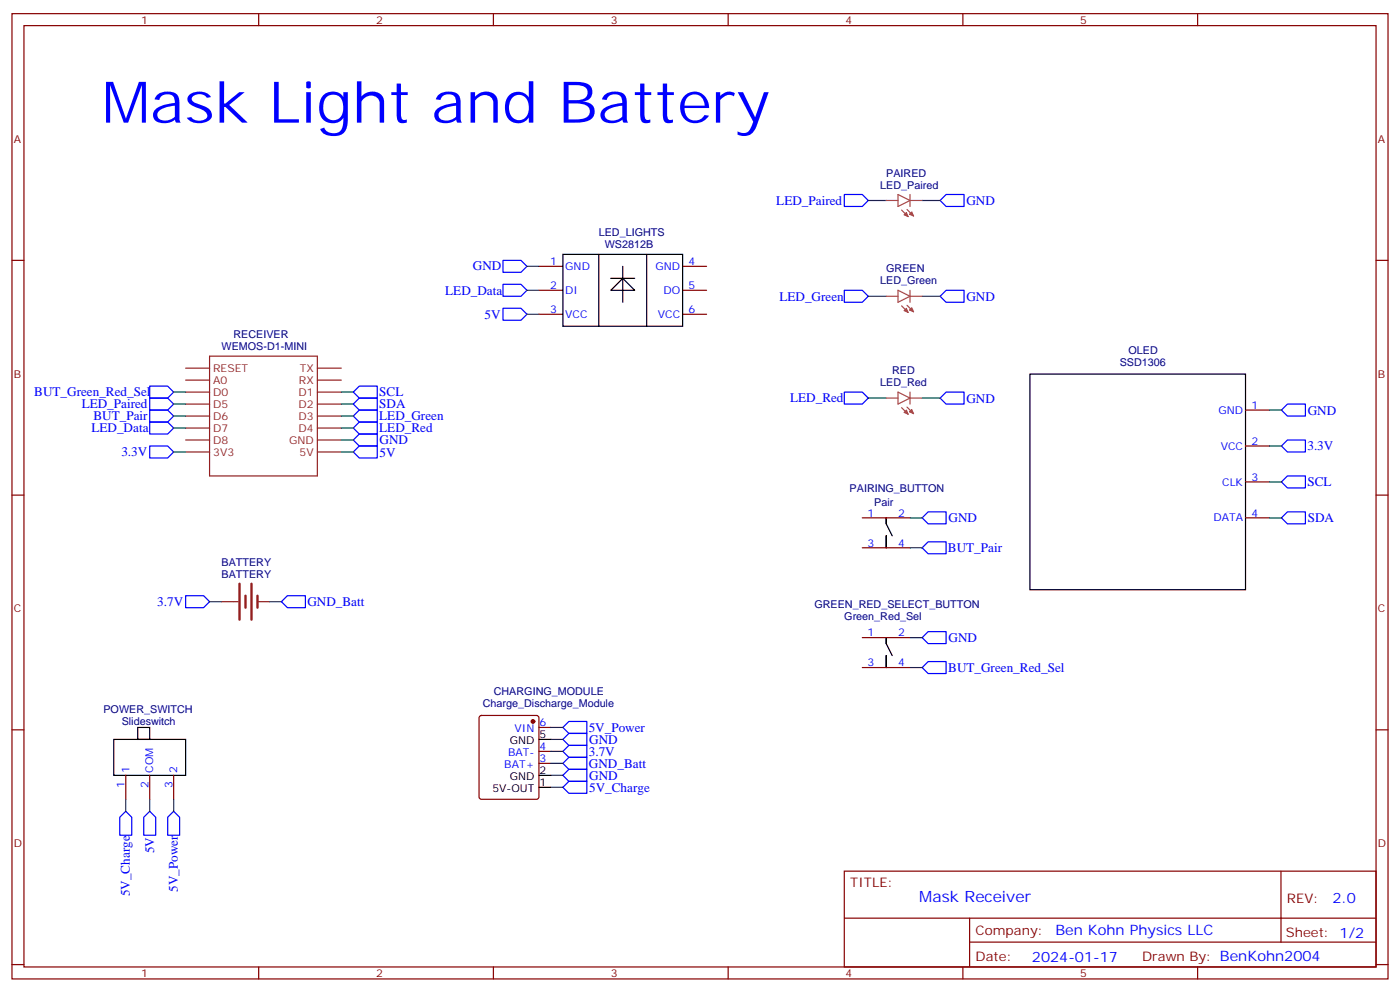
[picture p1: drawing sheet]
<svg xmlns="http://www.w3.org/2000/svg" width="412mm" height="292mm" viewBox="0 0 412 292" stroke-linecap="round" stroke-linejoin="round" font-family="sans-serif">
<g fill="none" stroke="#870000" stroke-width=".35">
<path d="M3.5 4h405.4v284.4h-405.4zM7.1 7.5h398.2v277.3h-398.2zM76.2 4v3.5M145.3 4v3.5M214.5 4v3.5M283.6 4v3.5M352.8 4v3.5M3.5 76.7h3.6M158.7 78.5h7.1M201.1 78.5h7M405.3 76.7h3.6M158.7 85.5h7.1"/>
<path d="M158.7 92.6h7.1M201.1 85.5h7M201.1 92.6h7M366.9 120.8h7M366.9 131.4h7M3.5 145.8h3.6M254 152.5h14.1M366.9 152.5h7M366.9 142h7M405.3 145.8h3.6M254 161.4h14.1M254 187.8h14.1"/>
<path d="M254 196.6h14.1M3.5 215h3.6M141.3 211l.5-.3h16.2l.5 .3 .2 .5v23.2l-.2 .5-.5 .2h-16.2l-.5-.2-.2-.5v-23.2zM158.7 214.3h3.6M405.3 215h3.6M37 228.4v7M44.1 228.4v7M51.2 228.4v7M158.7 221.3h3.6M158.7 224.9h3.6M248.7 256.6h156.6v28.2h-156.6zM377.3 256.6v20.9"/>
<path d="M248.7 270.5h156.5M285.6 277.5h119.6M285.6 270.5v14.1M3.5 284.1h3.6M76.2 284.8v3.6M145.3 284.8v3.6M214.5 284.8v3.6M283.6 284.8v3.6M352.8 284.8v3.6M405.3 284.1h3.6"/>
</g>
<g fill="none" stroke="#000" stroke-width=".35">
<path d="M165.8 74.9h35.3v21.2h-35.3zM176.4 74.9v21.2M183.4 78.5v10.5M190.5 74.9v21.2M179.9 85.5l3.5-3.5 3.6 3.5zM179.9 82h7.1M303.4 110.2h63.5v63.5h-63.5zM261.1 154.3v-1.8v1.8l1.7 3.5M261.1 161.4v-3.6v3.6M261.1 189.6v-1.8v1.8l1.7 3.5M261.1 196.6v-3.5v3.5M33.5 217.8h21.2v10.6h-21.2z"/>
<path d="M40.6 214.3h3.5v3.5h-3.5zM158.7 217.8h3.6M158.7 228.4h3.6M158.7 231.9h3.6"/>
</g>
<path d="M70.6 171.9v10.6M72.3 175.5v3.5M74.1 171.9v10.6M75.8 175.5v3.5" fill="none" stroke="#8c2424" stroke-width=".71"/>
<g fill="none" stroke="#8c2424" stroke-width=".35">
<path d="M54.7 108.4h7M54.7 112h7M54.7 115.5h7M54.7 119h7M61.7 104.9h31.8v35.3h-31.8zM93.5 108.4h7M93.5 112h7M93.5 115.5h7M93.5 119h7M54.7 122.6h7M54.7 126.1h7M54.7 129.6h7"/>
<path d="M54.7 133.1h7M93.5 122.6h7M93.5 126.1h7M93.5 129.6h7M93.5 133.1h7M65.3 177.2h4.9M75.8 177.2h3.6"/>
</g>
<g fill="none" stroke="#00f" stroke-width=".35">
<path d="M248.7 57.3h5.3l1.8 1.8-1.8 1.7h-5.3zM276.9 59.1l1.8-1.8h5.3v3.5h-5.3zM148.2 76.7h5.3l1.7 1.8-1.7 1.7h-5.3zM148.2 90.8h5.3l1.7 1.8-1.7 1.7h-5.3zM148.2 83.7h5.3l1.7 1.8-1.7 1.8h-5.3zM248.7 85.5h5.3l1.8 1.8-1.8 1.7h-5.3zM278.7 85.5h5.3v3.5h-5.3l-1.8-1.7zM44.1 117.3h5.3l1.8 1.7-1.8 1.8h-5.3zM44.1 113.7h5.3l1.8 1.8-1.8 1.8h-5.3zM104.1 115.5l1.7-1.8h5.3v3.6h-5.3zM104.1 119l1.7-1.7h5.3v3.5h-5.3zM248.7 115.5h5.3l1.8 1.8-1.8 1.7h-5.3z"/>
<path d="M276.9 117.3l1.8-1.8h5.3v3.5h-5.3zM44.1 131.4h5.3l1.8 1.7-1.8 1.8h-5.3zM44.1 120.8h5.3l1.8 1.8-1.8 1.7h-5.3zM44.1 124.3h5.3l1.8 1.8-1.8 1.7h-5.3zM104.1 133.1l1.7-1.7h5.3v3.5h-5.3zM104.1 129.6l1.7-1.8h5.3v3.6h-5.3zM104.1 122.6l1.7-1.8h5.3v3.5h-5.3zM104.1 126.1l1.7-1.8h5.3v3.5h-5.3zM377.5 120.8l1.7-1.8h5.3v3.6h-5.3zM377.5 131.4l1.7-1.8h5.3v3.5h-5.3zM271.6 152.5l1.8-1.7h5.3v3.5h-5.3zM377.5 142l1.7-1.8h5.3v3.5h-5.3z"/>
<path d="M377.5 152.5l1.7-1.7h5.3v3.5h-5.3zM54.7 175.5h5.3l1.7 1.7-1.7 1.8h-5.3zM82.9 177.2l1.8-1.7h5.3v3.5h-5.3zM271.6 161.4l1.8-1.8h5.3v3.5h-5.3zM271.6 196.6l1.8-1.7h5.3v3.5h-5.3zM271.6 187.8l1.8-1.7h5.3v3.5h-5.3zM165.8 214.3l1.8-1.8h5.3v3.5h-5.3zM165.8 217.8l1.8-1.8h5.3v3.6h-5.3zM44.1 239l1.8 1.7v5.3h-3.6v-5.3zM51.2 239l1.7 1.7v5.3h-3.5v-5.3zM165.8 221.3l1.8-1.7h5.3v3.5h-5.3zM165.8 224.9l1.8-1.8h5.3v3.5h-5.3z"/>
<path d="M165.8 228.4l1.8-1.8h5.3v3.6h-5.3zM165.8 231.9l1.8-1.7h5.3v3.5h-5.3zM35.3 240.7l1.7-1.7 1.8 1.7v5.3h-3.5z"/>
</g>
<g fill="none" stroke="#008700" stroke-width=".35">
<path d="M255.8 59.1h5.3M271.6 59.1h5.3M155.2 78.5h3.5M155.2 85.5h3.5M155.2 92.6h3.5M255.8 87.3h5.3M271.6 87.3h5.3M51.2 115.5h3.5M51.2 119h3.5M100.5 115.5h3.6M100.5 119h3.6M255.8 117.3h5.3"/>
<path d="M271.6 117.3h5.3M51.2 133.1h3.5M51.2 122.6h3.5M51.2 126.1h3.5M100.5 129.6h3.6M100.5 133.1h3.6M100.5 122.6h3.6M100.5 126.1h3.6M373.9 120.8h3.6M373.9 131.4h3.6M268.1 152.5h3.5M373.9 152.5h3.6"/>
<path d="M373.9 142h3.6M61.7 177.2h3.6M79.4 177.2h3.5M268.1 161.4h3.5M268.1 187.8h3.5M268.1 196.6h3.5M162.3 214.3h3.5M162.3 217.8h3.5M37 235.4v3.6M44.1 235.4v3.6M51.2 235.4v3.6M162.3 221.3h3.5"/>
<path d="M162.3 224.9h3.5M162.3 228.4h3.5M162.3 231.9h3.5"/>
</g>
<g fill="none" stroke="#a64a4a" stroke-width=".35">
<path d="M261.1 59.1h3.4M264.5 57.3l3.6 1.8-3.6 1.7zM268.1 57.3v3.5M268.2 59.1h3.4M265.6 61.9l1.9 1.9M267.2 61.7l1.9 1.9M261.1 87.3h3.4M264.5 85.5l3.6 1.8-3.6 1.7zM265.6 90.1l1.9 1.9M267.2 89.9l1.9 2M268.1 85.5v3.5M268.2 87.3h3.4"/>
<path d="M261.1 117.3h3.4M264.5 115.5l3.6 1.8-3.6 1.7zM267.2 119.9l1.9 1.9M268.1 115.5v3.5M268.2 117.3h3.4M265.6 120.1l1.9 1.9"/>
</g>
<g fill="#a64a4a" stroke="#a64a4a" stroke-width=".29">
<path d="M266.3 91.5l.7-.7 .5 1.2z"/>
<path d="M267.9 91.3l.7-.7 .5 1.3z"/>
<path d="M266.3 121.5l.7-.7 .5 1.2z"/>
<path d="M267.9 121.3l.7-.7 .5 1.2z"/>
<path d="M266.3 63.3l.7-.7 .5 1.2z"/>
<path d="M268.6 62.4l.5 1.2-1.2-.5z"/>
</g>
<circle cx="157" cy="212.5" r=".53" fill="#870000" stroke="#870000" stroke-width=".35"/>
<text font-size="16.9" fill="#00f" x="30" y="36.1">Mask Light and Battery</text>
<text font-size="4.6" fill="#00f" x="270.8" y="265.6">Mask Receiver</text>
<g font-size="4.2" fill="#00f">
<text x="392.5" y="265.9">2.0</text>
<text x="310.9" y="275.4">Ben Kohn Physics LLC</text>
<text x="304" y="283.2">2024-01-17</text>
</g>
<g font-size="3.9" fill="#00f">
<text x="228.7" y="60.3">LED_Paired</text>
<text x="284.7" y="60.4">GND</text>
<text x="139.3" y="79.7">GND</text>
<text x="131.2" y="86.8">LED_Data</text>
<text x="229.6" y="88.6">LED_Green</text>
<text x="284.7" y="88.6">GND</text>
<text x="142.8" y="93.8">5V</text>
<text x="10.1" y="116.8">BUT_Green_Red_Sel</text>
<text x="111.7" y="116.8">SCL</text>
<text x="232.8" y="118.5">LED_Red</text>
<text x="284.7" y="118.6">GND</text>
<text x="24.1" y="120.3">LED_Paired</text>
<text x="27.5" y="123.8">BUT_Pair</text>
<text x="111.7" y="123.8">LED_Green</text>
<text x="111.7" y="120.3">SDA</text>
<text x="385.2" y="122.1">GND</text>
<text x="26.9" y="127.4">LED_Data</text>
<text x="111.7" y="127.3">LED_Red</text>
<text x="111.8" y="130.9">GND</text>
<text x="35.7" y="134.4">3.3V</text>
<text x="111.8" y="134.5">5V</text>
<text x="385.1" y="132.6">3.3V</text>
<text x="385.1" y="143.2">SCL</text>
<text x="279.4" y="153.8">GND</text>
<text x="385.2" y="153.8">SDA</text>
<text x="279.2" y="162.6">BUT_Pair</text>
<text x="46.3" y="178.5">3.7V</text>
<text x="90.5" y="178.6">GND_Batt</text>
<text x="279.4" y="189.1">GND</text>
<text x="279.3" y="197.9">BUT_Green_Red_Sel</text>
<text x="173.4" y="215.6">5V_Power</text>
<text x="173.6" y="219.1">GND</text>
<text x="173.5" y="222.6">3.7V</text>
<text x="173.5" y="226.2">GND_Batt</text>
<text x="173.5" y="233.2">5V_Charge</text>
<text x="173.6" y="229.7">GND</text>
<text x="45.4" y="251.3" transform="rotate(-90 45.4 251.3)">5V</text>
<text x="52.3" y="262.8" transform="rotate(-90 52.3 262.8)">5V_Power</text>
<text x="38.2" y="264" transform="rotate(-90 38.2 264)">5V_Charge</text>
</g>
<g font-size="3.9" fill="#800">
<text x="250.5" y="261.2">TITLE:</text>
<text x="379.1" y="265.9">REV:</text>
<text x="287.4" y="275.4">Company:</text>
<text x="378.7" y="276">Sheet: 1/2</text>
<text x="287.4" y="283.1">Date:</text>
<text x="336.4" y="283.2">Drawn By: BenKohn2004</text>
</g>
<g font-size="3.2" fill="#800">
<text x="41.6" y="7">1</text>
<text x="110.8" y="7">2</text>
<text x="179.9" y="7">3</text>
<text x="249.1" y="7">4</text>
<text x="318.2" y="7">5</text>
<text x="4.1" y="42.1">A</text>
<text x="405.9" y="42.1">A</text>
<text x="4.1" y="111.3">B</text>
<text x="405.9" y="111.3">B</text>
<text x="4.1" y="180.4">C</text>
<text x="405.9" y="180.4">C</text>
<text x="4.1" y="249.6">D</text>
<text x="405.9" y="249.6">D</text>
<text x="41.6" y="287.8">1</text>
<text x="110.8" y="287.8">2</text>
<text x="179.9" y="287.8">3</text>
<text x="249.1" y="287.8">4</text>
<text x="318.2" y="287.8">5</text>
</g>
<g font-size="3.2" fill="#000080">
<text x="261.1" y="52">PAIRED</text>
<text x="259.3" y="55.5">LED_Paired</text>
<text x="176.4" y="69.6">LED_LIGHTS</text>
<text x="178.2" y="73.2">WS2812B</text>
<text x="259.3" y="83.7">LED_Green</text>
<text x="261.1" y="80.2">GREEN</text>
<text x="68.8" y="99.6">RECEIVER</text>
<text x="65.3" y="103.2">WEMOS-D1-MINI</text>
<text x="329.9" y="107.9">SSD1306</text>
<text x="332.4" y="104.3">OLED</text>
<text x="259.3" y="113.7">LED_Red</text>
<text x="262.8" y="110.2">RED</text>
<text x="250.3" y="144.9">PAIRING_BUTTON</text>
<text x="257.5" y="149">Pair</text>
<text x="65.3" y="166.7">BATTERY</text>
<text x="65.3" y="170.2">BATTERY</text>
<text x="239.9" y="179">GREEN_RED_SELECT_BUTTON</text>
<text x="248.7" y="182.5">Green_Red_Sel</text>
<text x="142.2" y="208.4">Charge_Discharge_Module</text>
<text x="145.4" y="204.8">CHARGING_MODULE</text>
<text x="30.5" y="210.1">POWER_SWITCH</text>
<text x="35.9" y="213.6">Slideswitch</text>
</g>
<g font-size="3.2" fill="#00f">
<text x="162" y="78.1">1</text>
<text x="166.5" y="79.5">GND</text>
<text x="193.1" y="79.5">GND</text>
<text x="202.8" y="78.1">4</text>
<text x="162" y="85.2">2</text>
<text x="166.5" y="86.6">DI</text>
<text x="195.4" y="86.6">DO</text>
<text x="202.8" y="85.2">5</text>
<text x="162" y="92.2">3</text>
<text x="166.5" y="93.6">VCC</text>
<text x="193.8" y="93.6">VCC</text>
<text x="202.8" y="92.2">6</text>
<text x="358.9" y="121.8">GND</text>
<text x="368.7" y="120.4">1</text>
<text x="368.7" y="131">2</text>
<text x="359.6" y="132.4">VCC</text>
<text x="360" y="143">CLK</text>
<text x="368.7" y="141.6">3</text>
<text x="255.5" y="152.2">1</text>
<text x="264.6" y="152.2">2</text>
<text x="357.4" y="153.6">DATA</text>
<text x="368.7" y="152.2">4</text>
<text x="255.5" y="161">3</text>
<text x="264.6" y="161">4</text>
<text x="255.5" y="187.5">1</text>
<text x="264.6" y="187.5">2</text>
<text x="255.5" y="196.3">3</text>
<text x="264.6" y="196.3">4</text>
<text x="151.6" y="215.7">VIN</text>
<text x="158.9" y="213.9">6</text>
<text x="158.9" y="221">4</text>
<text x="38.1" y="227.7" transform="rotate(-90 38.1 227.7)">1</text>
<text x="45.2" y="227.7" transform="rotate(-90 45.2 227.7)">COM</text>
<text x="52.2" y="227.7" transform="rotate(-90 52.2 227.7)">2</text>
<text x="148.5" y="226.3">BAT+</text>
<text x="149.7" y="222.7">BAT-</text>
<text x="158.9" y="224.5">3</text>
<text x="36.7" y="232.2" transform="rotate(-90 36.7 232.2)">1</text>
<text x="43.7" y="232.2" transform="rotate(-90 43.7 232.2)">2</text>
<text x="50.8" y="232.2" transform="rotate(-90 50.8 232.2)">3</text>
</g>
<g font-size="3.2" fill="#8d2323">
<text x="62.8" y="109.5">RESET</text>
<text x="62.8" y="113">A0</text>
<text x="88" y="113">RX</text>
<text x="88.3" y="109.5">TX</text>
<text x="62.8" y="116.6">D0</text>
<text x="88" y="116.6">D1</text>
<text x="62.8" y="120.1">D5</text>
<text x="62.8" y="123.6">D6</text>
<text x="88" y="123.6">D3</text>
<text x="88" y="120.1">D2</text>
<text x="62.8" y="127.1">D7</text>
<text x="62.8" y="130.7">D8</text>
<text x="85.1" y="130.7">GND</text>
<text x="88" y="127.1">D4</text>
<text x="62.8" y="134.2">3V3</text>
<text x="88.2" y="134.2">5V</text>
</g>
<g font-size="3.2">
<text x="150.2" y="219.2">GND</text>
<text x="158.9" y="217.5">5</text>
<text x="145" y="233.3">5V-OUT</text>
<text x="150.2" y="229.8">GND</text>
<text x="158.9" y="228">2</text>
<text x="158.9" y="231.6">1</text>
</g>
</svg>
